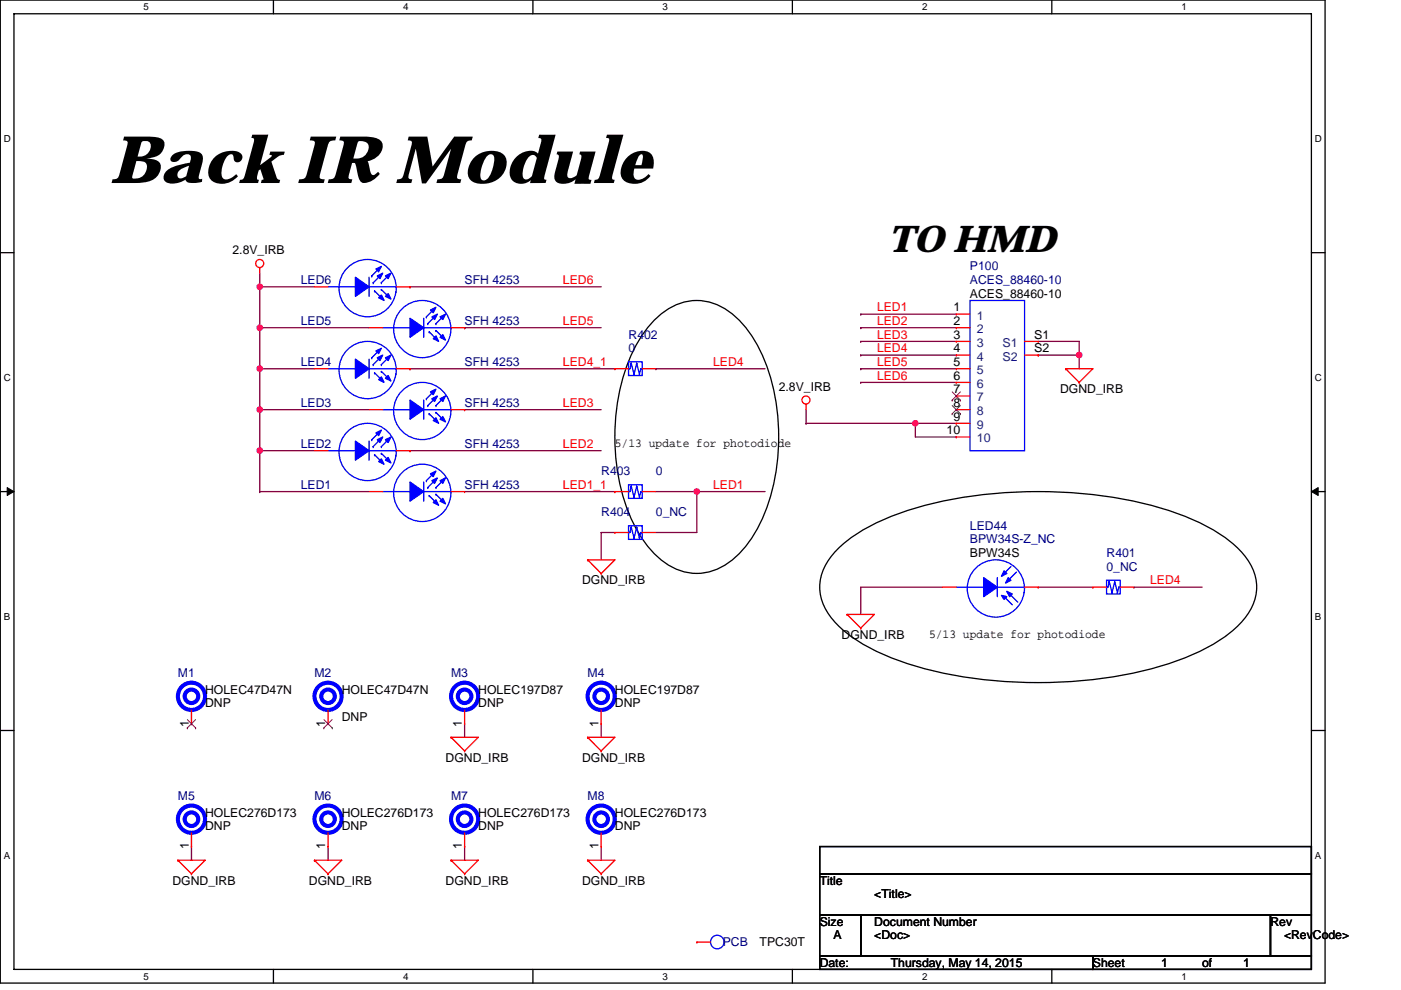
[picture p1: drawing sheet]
# OrCAD Capture schematic DVT IR_PCB_BACK_0514.DSN
size A

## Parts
LED1  SFH 4253  [OSRAM_SFH4253]
LED2  SFH 4253  [OSRAM_SFH4253]
LED3  SFH 4253  [OSRAM_SFH4253]
LED4  SFH 4253  [OSRAM_SFH4253]
LED5  SFH 4253  [OSRAM_SFH4253]
LED6  SFH 4253  [OSRAM_SFH4253]
LED44  BPW34S-Z_NC  [BPW34S]
M1  HOLEC47040N_NPTH  [HOLEC47D47N]
M2  HOLEC47040N_NPTH  [HOLEC47D47N]
M3  HOLEC47040N_NPTH  [HOLEC197D87]
M4  HOLEC47040N_NPTH  [HOLEC197D87]
M5  HOLEC47040N_NPTH  [HOLEC276D173]
M6  HOLEC47040N_NPTH  [HOLEC276D173]
M7  HOLEC47040N_NPTH  [HOLEC276D173]
M8  HOLEC47040N_NPTH  [HOLEC276D173]
P100  ACES_88460-10  [ACES_88460-10]
PCB  TP_1mm  [TPC30T]
R401  0_NC  [R0402]
R402  0  [R0402]
R403  0  [R0402]
R404  0_NC  [R0402]

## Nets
2.8V_IRB: LED1.A(ANODE) LED2.A(ANODE) LED3.A(ANODE) LED4.A(ANODE) LED5.A(ANODE) LED6.A(ANODE) P100.9 P100.10
DGND_IRB: LED44.A(ANODE) M3.1 M4.1 M5.1 M6.1 M7.1 M8.1 P100.S1 P100.S2 R404.1(L)
LED1: P100.1 R403.2(R) R404.2(R)
LED1_1: LED1.C(CATHODE) R403.1(L)
LED2: LED2.C(CATHODE) P100.2
LED3: LED3.C(CATHODE) P100.3
LED4: P100.4 R401.2(R) R402.2(R)
LED4_1: LED4.C(CATHODE) R402.1(L)
LED5: LED5.C(CATHODE) P100.5
LED6: LED6.C(CATHODE) P100.6
N15986635: LED44.C(CATHODE) R401.1(L)

Not connected (* = marked no-connect by the designer): M1 1*; M2 1*; P100 7* 8*; PCB 1(TP)

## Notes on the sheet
- Back IR Module
- TO HMD
- 5/13 update for photodiode
- 5/13 update for photodiode
